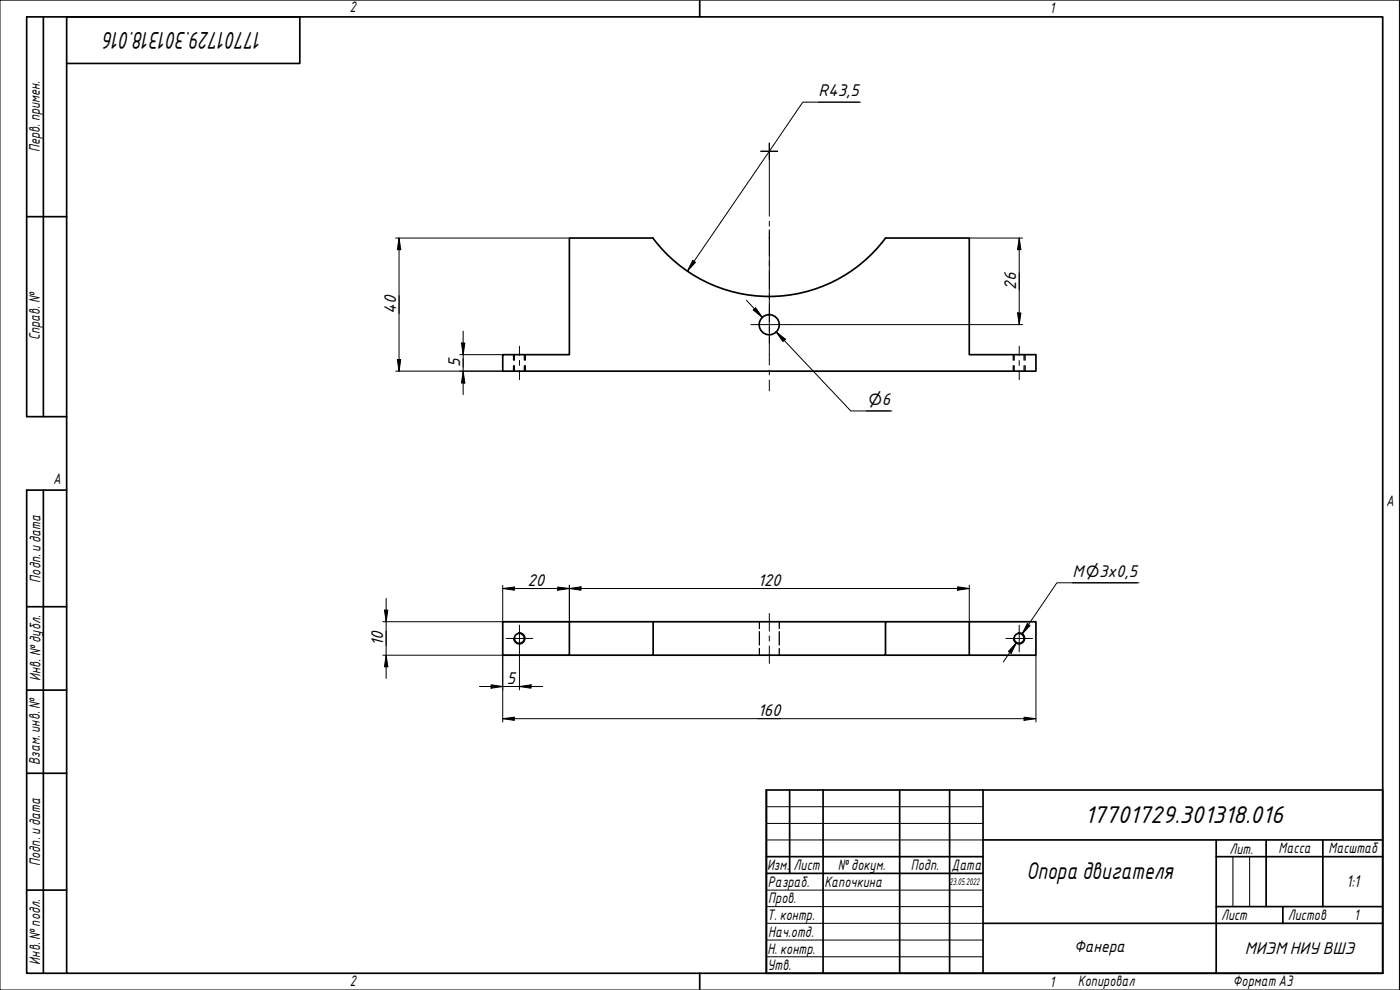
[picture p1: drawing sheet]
<svg xmlns="http://www.w3.org/2000/svg" width="420mm" height="297mm" viewBox="0 0 420 297" stroke-linecap="round" stroke-linejoin="round" font-family="sans-serif">
<g fill="none" stroke="#000" stroke-width=".51">
<path d="M196 71.4h-25.1v35h-20v5h160v-5h-20v-35h-25.2a43.5 43.5 0 0 1-69.7 0M170.9 186.5h-20v10.1h20v-10.1h25.1M265.7 186.5h-69.7v10.1h-25.1M265.7 196.6h25.2M290.9 186.5h20v10.1h-20zM290.9 186.5h-25.2v10.1h-69.7"/>
<circle cx="230.9" cy="97.4" r="3"/>
<circle cx="155.9" cy="191.5" r="1.49"/>
<circle cx="305.8" cy="191.5" r="1.49"/>
</g>
<g fill="none" stroke="#000" stroke-width=".38">
<path d="M154.1 106.4v1.7M154.1 109.7v1.7M154.4 106.4v1.7M154.4 109.7v1.7M157.4 106.4v1.7M157.4 109.7v1.7M157.7 106.4v1.7M157.7 109.7v1.7M304.1 106.4v1.7M304.1 109.7v1.7M304.4 106.4v1.7M304.4 109.7v1.7"/>
<path d="M307.3 106.4v1.7M307.3 109.7v1.7M307.7 106.4v1.7M307.7 109.7v1.7M227.9 186.5v2.1M227.9 189.5v4M227.9 194.5v2.1M233.9 186.5v2.1M233.9 189.5v4M233.9 194.5v2.1"/>
</g>
<path d="M155.6 189.8a1.75 1.75 0 0 1 2 1.4 1.75 1.75 0 0 1-1.4 2.1 1.75 1.75 0 0 1-2.1-1.5M305.5 189.8a1.75 1.75 0 0 1 2.1 1.4 1.75 1.75 0 0 1-1.4 2.1 1.75 1.75 0 0 1-2.1-1.5" fill="none" stroke="#000" stroke-width=".3"/>
<path d="M20 5.1h395v286.9h-395zM210 0v5.1M210 292v5" fill="none" stroke="#000" stroke-width=".51"/>
<path d="M0 0h420v297h-420z" fill="none" stroke="#000" stroke-width=".3"/>
<g fill="none" stroke="#000" stroke-width=".51">
<path d="M230 237h185v55h-185zM237 237v25.1M247 237v55M270 237v55M285 237v55M295 237v55M230 257h65M295 252h120M365 257h50M365 252v40M380 252v20M397 252v20"/>
<path d="M230 262.1h65M295 277h120M365 272h50M385 272v5"/>
</g>
<path d="M230 242h65M230 247.1h65M230 252h65M370 257v15M375 257v15M230 267.1h65M230 272h65M230 277h65M230 282.1h65M230 287.1h65" fill="none" stroke="#000" stroke-width=".3"/>
<path d="M13 5.1v119.9M20 19h70v-13.9h-82v119.9h12M8 65h12M13 147.1v144.9M20 147.1h-12v144.9h12M8 182h12M8 207.1h12M8 232h12M8 267.1h12" fill="none" stroke="#000" stroke-width=".51"/>
<path d="M228.3 45.4h2.6h-2.6M230.9 42.9v2.5v-2.5M230.9 47.9v-2.5v19.5M233.4 45.4h-2.5h2.5M230.9 66.4v1.5M230.9 69.4v22M225.4 97.4h10.9M230.9 91.9v11M151.9 191.6h8M155.9 187.6v8M301.9 191.6h8M305.9 187.6v8" fill="none" stroke="#000" stroke-width=".3"/>
<g fill="none" stroke="#000" stroke-width=".3">
<path d="M245.6 30.7h12.1M258.3 30.7h-17.4l-34.6 50.6M118.7 71.4h52.2M119.8 71.4l.5 3.5h-1zM119.8 71.4v40M207.9 78.2l.8 .5-2.4 2.6zM290.9 71.4h16M305.9 71.4l.5 3.5h-1zM305.9 71.4v26M139 99.4v19M224 90.1l4.8 5.1M226.1 93l.7-.7 2 2.9z"/>
<path d="M232.9 99.6l2.8 2.2-.8 .7zM236.3 97.4h70.6M305.4 93.9h1l-.5 3.5zM118.7 111.4h32.2M119.3 107.9h1l-.5 3.5zM138 106.4h12.9M138.5 102.9h1l-.5 3.5zM139 111.4l.5 3.5h-1zM235.3 102.1l-2.4-2.5 22.4 23.7h12.4M260 123.3h7.1M115.9 179.6v24M150.9 176.6l3.5-.5v1z"/>
<path d="M150.9 175.6v10.9M150.9 176.6h140M167.4 176.1l3.5 .5-3.5 .5zM170.9 176.6l3.5-.5v1zM170.9 175.6v10.9h-56M287.4 176.1l3.5 .5-3.5 .5zM290.9 175.6v10.9M321.9 174.9h19.4M341.8 174.9h-24.6l-10.5 15.4 2-2.9M114.9 196.6h56M115.4 183.1h1l-.5 3.4zM115.9 196.6l.5 3.5h-1z"/>
<path d="M150.9 196.6v20M155.9 195.6v11.4M305.1 192.8l-1.6 3.2-.9-.6zM305.1 192.8l-4 5.8M308.3 187.1l.8 .6-2.4 2.6zM310.9 196.6v20M143.9 206h19M147.4 205.5l3.5 .5-3.5 .5zM150.9 215.6l3.5-.4v.9zM150.9 215.6h160M155.9 206l3.5-.5v1zM307.3 215.2l3.6 .4-3.6 .5z"/>
</g>
<g fill="#000">
<path d="M119.8 71.4l.5 3.5h-1z" fill-rule="evenodd"/>
<path d="M207.9 78.2l.8 .5-2.4 2.6z" fill-rule="evenodd"/>
<path d="M305.9 71.4l.5 3.5h-1z" fill-rule="evenodd"/>
<path d="M226.1 93l.7-.7 2 2.9z" fill-rule="evenodd"/>
<path d="M305.4 93.9h1l-.5 3.5z" fill-rule="evenodd"/>
<path d="M119.3 107.9h1l-.5 3.5z" fill-rule="evenodd"/>
<path d="M138.5 102.9h1l-.5 3.5z" fill-rule="evenodd"/>
<path d="M139 111.4l.5 3.5h-1z" fill-rule="evenodd"/>
<path d="M232.9 99.6l2.8 2.2-.8 .7z" fill-rule="evenodd"/>
<path d="M150.9 176.6l3.5-.5v1z" fill-rule="evenodd"/>
<path d="M167.4 176.1l3.5 .5-3.5 .5z" fill-rule="evenodd"/>
<path d="M170.9 176.6l3.5-.5v1z" fill-rule="evenodd"/>
<path d="M287.4 176.1l3.5 .5-3.5 .5z" fill-rule="evenodd"/>
<path d="M115.4 183.1h1l-.5 3.4z" fill-rule="evenodd"/>
<path d="M305.1 192.8l-1.6 3.2-.9-.6z" fill-rule="evenodd"/>
<path d="M308.3 187.1l.8 .6-2.4 2.6z" fill-rule="evenodd"/>
<path d="M115.9 196.6l.5 3.5h-1z" fill-rule="evenodd"/>
<path d="M147.4 205.5l3.5 .5-3.5 .5z" fill-rule="evenodd"/>
<path d="M150.9 215.6l3.5-.4v.9z" fill-rule="evenodd"/>
<path d="M155.9 206l3.5-.5v1z" fill-rule="evenodd"/>
<path d="M307.3 215.2l3.6 .4-3.6 .5z" fill-rule="evenodd"/>
</g>
<g fill="none" stroke="#000" stroke-width=".3">
<path d="M230.9 68.9v7.9M230.9 78.3v1.4M230.9 81.3v5.4M230.9 88.1v1.5M230.9 91.2v5.3M230.9 98v1.5M155.9 103.9v2.8M155.9 108.1v1.6M155.9 111.2v2.7M230.9 101v8.5M230.9 111v1.5M230.9 114v3.3"/>
<path d="M305.9 103.9v2.8M305.9 108.1v1.6M305.9 111.2v2.7M230.9 184.1v5.2M230.9 190.8v1.5M230.9 193.8v5.3"/>
</g>
<g font-size="7">
<text x="78.7" y="9.5" transform="rotate(180 78.7 9.5)">17701729.301318.016</text>
<text x="325.6" y="246.9">17701729.301318.016</text>
<text x="308" y="263.8">Опора двигателя</text>
</g>
<g font-size="4.9">
<text x="245.6" y="28.9">R43,5</text>
<text x="305" y="86.9" transform="rotate(-90 305 86.9)">26</text>
<text x="118.9" y="94.1" transform="rotate(-90 118.9 94.1)">40</text>
<text x="138.1" y="110.2" transform="rotate(-90 138.1 110.2)">5</text>
<text x="260" y="121.7">⌀6</text>
<text x="321.9" y="173.2">М⌀3х0,5</text>
<text x="158.3" y="175.8">20</text>
<text x="227.5" y="175.7">120</text>
<text x="115" y="193.7" transform="rotate(-90 115 193.7)">10</text>
<text x="152.1" y="205.2">5</text>
<text x="227.5" y="214.8">160</text>
<text x="404.1" y="266.2">1:1</text>
<text x="322.3" y="285.7">Фанера</text>
<text x="373.6" y="286.2">МИЭМНИУВШЭ</text>
</g>
<g font-size="4.4">
<text x="105" y="3.7">2</text>
<text x="315" y="3.8">1</text>
<text x="11.9" y="45.6" transform="rotate(-90 11.9 45.6)">Перв. примен.</text>
<text x="12" y="102.2" transform="rotate(-90 12 102.2)">Справ. №</text>
<text x="16" y="145.2">A</text>
<text x="416" y="151.7">A</text>
<text x="12.2" y="174.8" transform="rotate(-90 12.2 174.8)">Подп. идата</text>
<text x="12.2" y="204.3" transform="rotate(-90 12.2 204.3)">Инв. №дубл.</text>
<text x="12" y="229.5" transform="rotate(-90 12 229.5)">Взам. инв. №</text>
<text x="369" y="256.1">Лит.</text>
<text x="383.7" y="256.1">Масса</text>
<text x="398.7" y="256.1">Масштаб</text>
<text x="12.1" y="259.8" transform="rotate(-90 12.1 259.8)">Подп. идата</text>
<text x="230.2" y="261.1">Изм.</text>
<text x="238.2" y="261.1">Лист</text>
<text x="251.5" y="261">№докум.</text>
<text x="273.4" y="261.2">Подп.</text>
<text x="285.6" y="261.2">Дата</text>
<text x="230.4" y="266.1">Разраб.</text>
<text x="247.4" y="266.1">Капочкина</text>
<text x="230.6" y="271.1">Пров.</text>
<text x="230.3" y="276.1">Т. контр.</text>
<text x="230.5" y="281.1">Нач.отд.</text>
<text x="366.5" y="276.1">Лист</text>
<text x="386.5" y="276.1">Листов</text>
<text x="406.4" y="276">1</text>
<text x="230.4" y="286.1">Н. контр.</text>
<text x="12.1" y="289.4" transform="rotate(-90 12.1 289.4)">Инв. №подл.</text>
<text x="230.3" y="291.1">Утв.</text>
<text x="105" y="295.9">2</text>
<text x="315" y="296.1">1</text>
<text x="323.5" y="295.8">Копировал</text>
<text x="370" y="295.8">Формат А3</text>
</g>
<text font-size="2.8" x="285" y="265.5">23.05.2022</text>
</svg>
